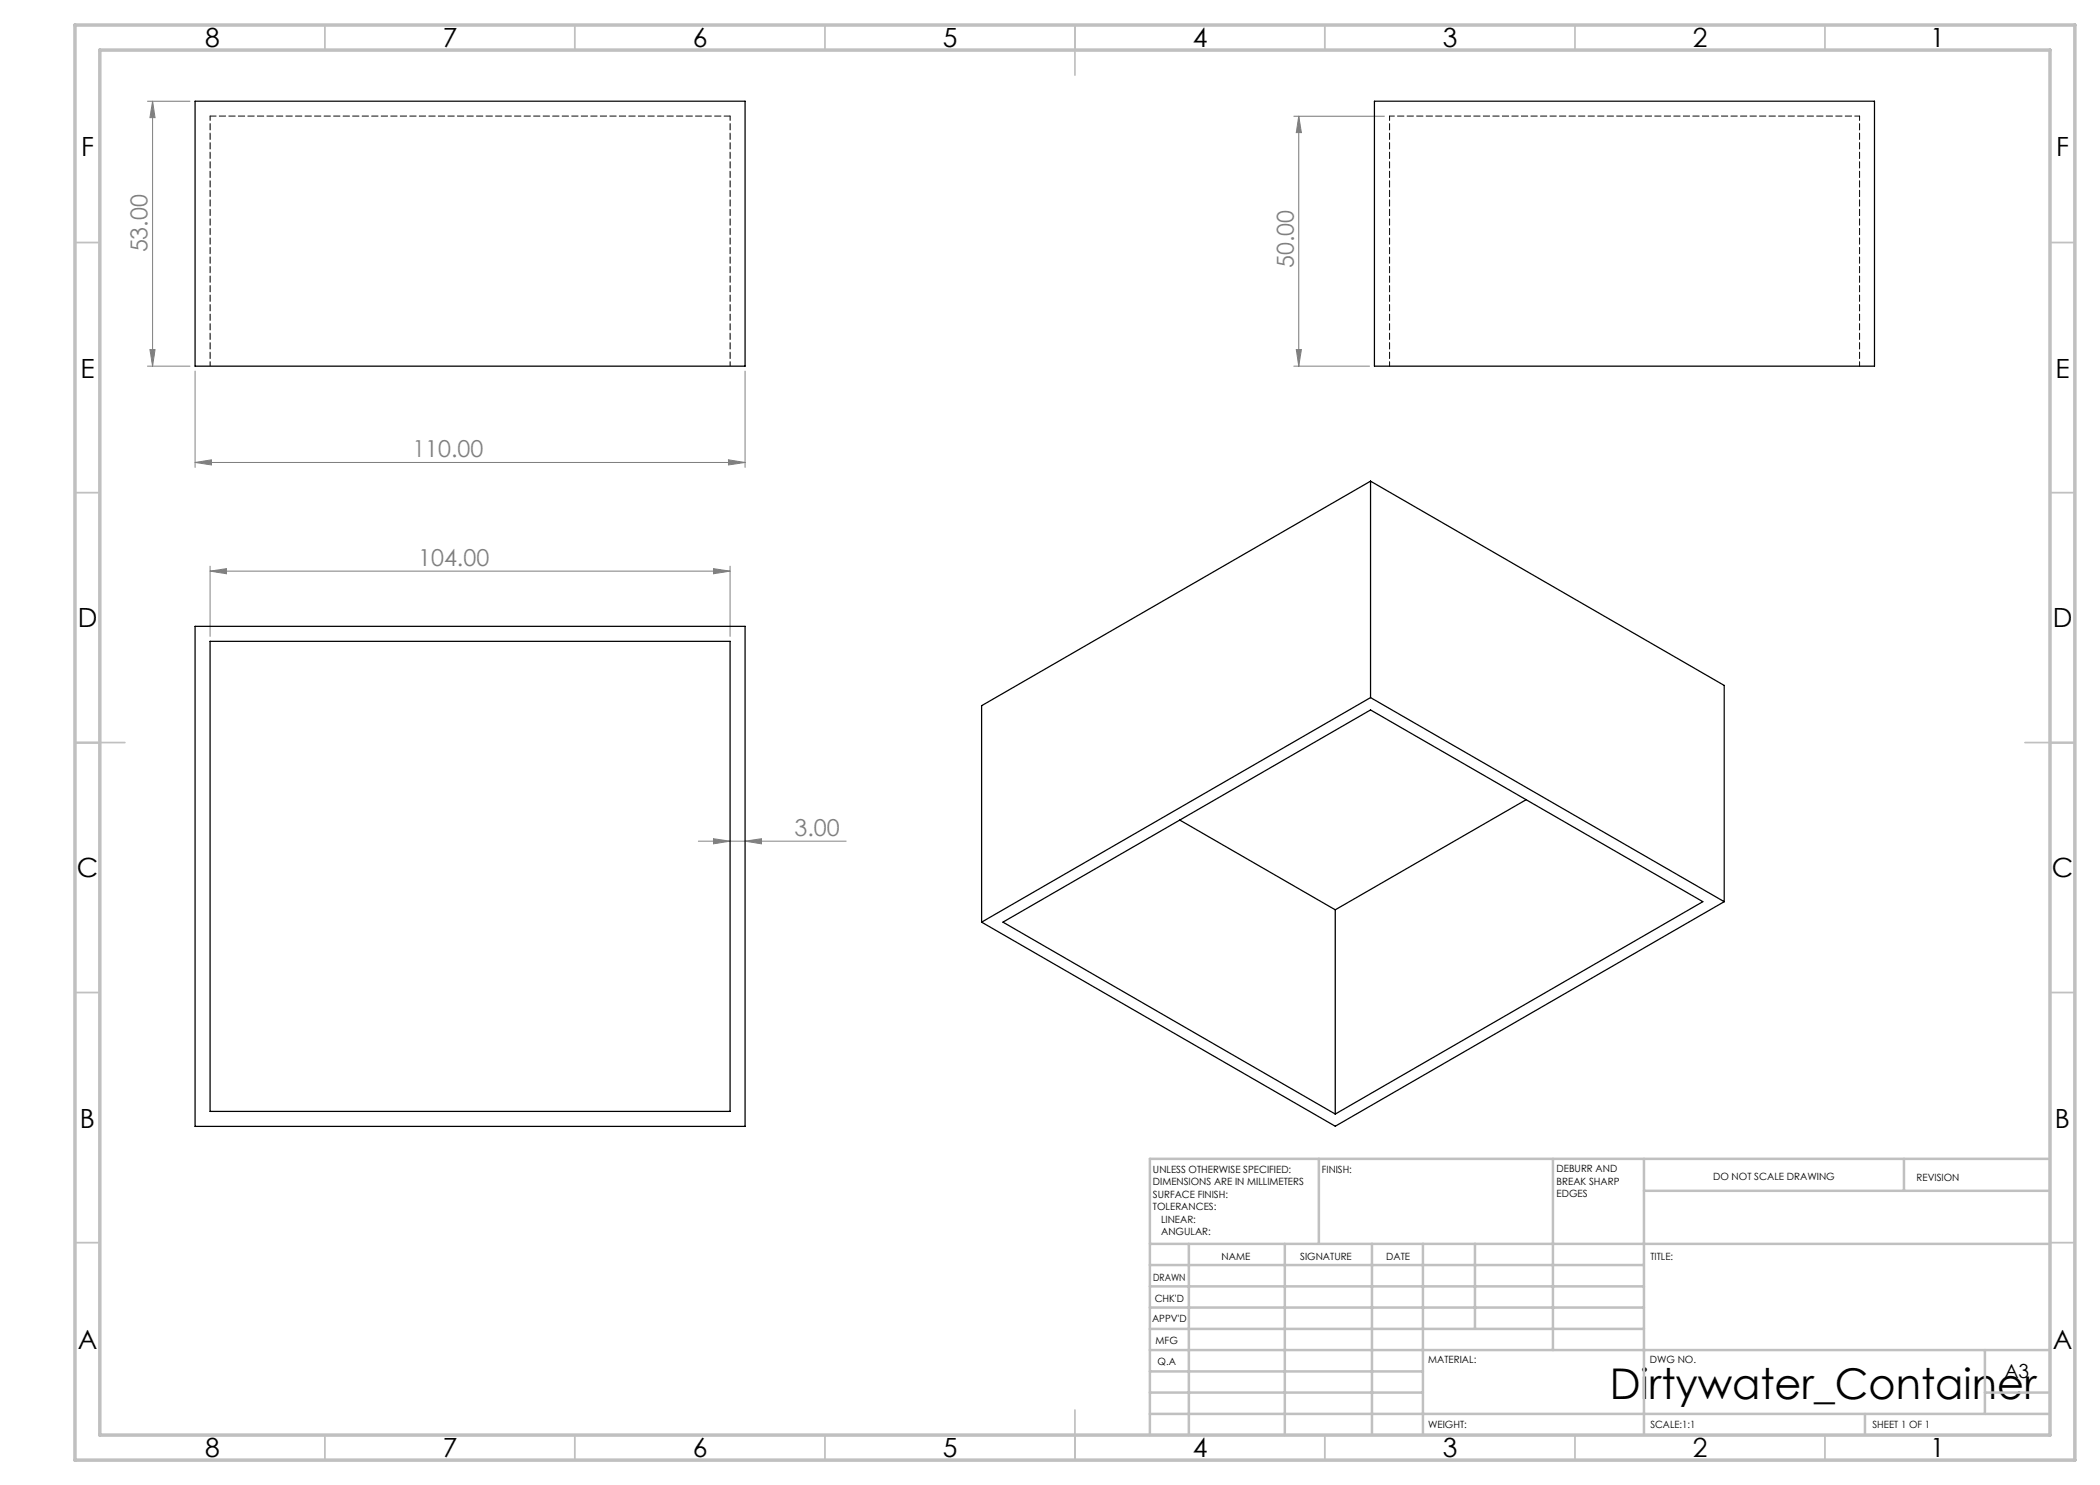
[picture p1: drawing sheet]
<svg xmlns="http://www.w3.org/2000/svg" width="420mm" height="297mm" viewBox="0 0 420 297" stroke-linecap="round" stroke-linejoin="round" font-family="sans-serif">
<g fill="none" stroke="#808080" stroke-width=".2">
<path d="M29.5 20.2h8.5M30.5 20.2v53M30.5 20.2l.5 3.3h-1zM258.8 23.2h18.1M259.8 23.2l.5 3.3h-1zM259.8 23.2v50M29.5 73.2h8.5M30 69.9h1l-.5 3.3zM39 74.2v19.3M149 74.2v19.3M258.8 73.2h15.1M259.3 69.9h1l-.5 3.3z"/>
<path d="M39 92.5l3.3-.5v1zM39 92.5h110M145.7 92l3.3 .5-3.3 .5zM42 114.2l3.3-.5v1.1zM42 113.2v14.1M42 114.2h104M142.7 113.7l3.3 .5-3.3 .6zM146 113.2v14.1M139.7 168.2h29.5M142.7 167.7l3.3 .5-3.3 .6zM149 168.2l3.3-.5v1.1z"/>
</g>
<g fill="none" stroke="#c0c0c0" stroke-width=".35">
<path d="M65 5v5M115 5v5M165 5v5M215 5v10M265 5v5M315 5v5M365 5v5M15 48.5h5M410 48.5h5M15 98.5h5M410 98.5h5M15 148.5h10"/>
<path d="M405 148.5h10M15 198.5h5M410 198.5h5M15 248.5h5M410 248.5h5M65 287v5M115 287v5M165 287v5M215 282v10M265 287v5M315 287v5M365 287v5"/>
</g>
<g fill="none" stroke="#c0c0c0" stroke-width=".5">
<path d="M263.8 231.8v17M310.6 231.8v38.2M328.8 231.8v55.2M328.8 238.2h81.2M380.8 231.8v6.4M410 231.8h-180v55.2M230 248.8h180M230 257.3h98.8M230 253h98.8M237.8 248.8v38.2M257 248.8v38.2M274.4 248.8v38.2"/>
<path d="M284.6 248.8v38.2M295 248.8v17M230 265.8h98.8M230 261.5h98.8M230 278.5h54.6M230 274.3h54.6M230 270h180M397 278.5h13M397 270v12.8M230 282.8h180M373 282.8v4.2"/>
</g>
<path d="M15 5h400v287h-400zM20 10h390v277h-390z" fill="none" stroke="#c0c0c0" stroke-width=".7"/>
<g fill="#808080">
<path d="M142.7 113.7l3.3 .5-3.3 .6zM42 114.2l3.3-.5v1.1z"/>
<path d="M145.7 92l3.3 .5-3.3 .5zM39 92.5l3.3-.5v1z"/>
<path d="M259.3 69.9h1l-.5 3.3zM259.8 23.2l.5 3.3h-1z"/>
<path d="M30 69.9h1l-.5 3.3zM30.5 20.2l.5 3.3h-1z"/>
<path d="M142.7 167.7l3.3 .5-3.3 .6zM149 168.2l3.3-.5v1.1z"/>
</g>
<g fill="none" stroke="#000" stroke-width=".25">
<path d="M39 20.2h110v53h-110zM274.9 20.2h100v53h-100zM274.1 96.2l70.7 40.9v43.2M274.1 96.2v43.3M274.1 96.2l-77.8 44.9v43.3M39 125.3h110v100h-110zM42 128.3h104v94h-104zM274.1 139.5l70.7 40.8M274.1 139.5l-77.8 44.9M305.2 159.9l-38.1 22.1M235.9 164l31.2 18M200.6 184.4l73.5-42.4 66.5 38.3-73.5 42.5z"/>
<path d="M267.1 182v40.8M344.8 180.3l-77.7 44.9-70.8-40.8"/>
</g>
<path d="M42 73.2v-50M146 73.2v-50M277.9 73.2v-50M371.9 73.2v-50" fill="none" stroke="#000" stroke-width=".2" stroke-dasharray="1.3 .6" stroke-dashoffset=".4"/>
<path d="M146 23.2h-104" fill="none" stroke="#000" stroke-width=".2" stroke-dasharray="1.3 .6" stroke-dashoffset=".1"/>
<path d="M371.9 23.2h-94" fill="none" stroke="#000" stroke-width=".2" stroke-dasharray="1.3 .6" stroke-dashoffset=".3"/>
<text font-size="8.5" x="321.9" y="279.7">Dirtywater_Container</text>
<g font-size="5.3">
<text x="41" y="9.5">8</text>
<text x="88.5" y="9.5">7</text>
<text x="138.5" y="9.5">6</text>
<text x="188.5" y="9.5">5</text>
<text x="238.5" y="9.5">4</text>
<text x="288.5" y="9.5">3</text>
<text x="338.5" y="9.5">2</text>
<text x="386" y="9.5">1</text>
<text x="16.2" y="31.2">F</text>
<text x="411.2" y="31.2">F</text>
<text x="16.1" y="75.5">E</text>
<text x="411.1" y="75.5">E</text>
<text x="15.5" y="125.5">D</text>
<text x="410.5" y="125.5">D</text>
<text x="15.4" y="175.5">C</text>
<text x="410.4" y="175.5">C</text>
<text x="16" y="225.5">B</text>
<text x="411" y="225.5">B</text>
<text x="15.5" y="269.7">A</text>
<text x="410.5" y="269.7">A</text>
<text x="41" y="291.5">8</text>
<text x="88.5" y="291.5">7</text>
<text x="138.5" y="291.5">6</text>
<text x="188.5" y="291.5">5</text>
<text x="238.5" y="291.5">4</text>
<text x="288.5" y="291.5">3</text>
<text x="338.5" y="291.5">2</text>
<text x="386" y="291.5">1</text>
</g>
<g font-size="4.7" fill="#808080">
<text x="29.5" y="50.5" transform="rotate(-90 29.5 50.5)">53.00</text>
<text x="258.8" y="53.6" transform="rotate(-90 258.8 53.6)">50.00</text>
<text x="82.5" y="91.4">110.00</text>
<text x="83.6" y="113.2">104.00</text>
<text x="158.9" y="167.2">3.00</text>
</g>
<text font-size="3.9" x="400.9" y="275.5">A3</text>
<g font-size="2">
<text x="230.6" y="234.6">UNLESS OTHERWISE SPECIFIED:</text>
<text x="230.6" y="237.1">DIMENSIONS ARE IN MILLIMETERS</text>
<text x="230.6" y="239.6">SURFACE FINISH:</text>
<text x="264.4" y="234.6">FINISH:</text>
<text x="311.3" y="234.5">DEBURR AND</text>
<text x="311.3" y="237">BREAK SHARP</text>
<text x="311.3" y="239.5">EDGES</text>
<text x="342.6" y="236">DO NOT SCALE DRAWING</text>
<text x="383.3" y="236.2">REVISION</text>
<text x="230.6" y="242.1">TOLERANCES:</text>
<text x="232.2" y="244.6">LINEAR:</text>
<text x="232.2" y="247.1">ANGULAR:</text>
<text x="244.3" y="252">NAME</text>
<text x="260" y="251.9">SIGNATURE</text>
<text x="277.2" y="251.9">DATE</text>
<text x="330.1" y="251.9">TITLE:</text>
<text x="230.6" y="256.1">DRAWN</text>
<text x="230.9" y="260.3">CHK'D</text>
<text x="230.4" y="264.4">APPV'D</text>
<text x="231.1" y="268.8">MFG</text>
<text x="231.5" y="273">Q.A</text>
<text x="285.6" y="272.5">MATERIAL:</text>
<text x="330" y="272.5">DWG NO.</text>
<text x="285.6" y="285.5">WEIGHT:</text>
<text x="330.1" y="285.6">SCALE:1:1</text>
<text x="374.5" y="285.6">SHEET 1 OF 1</text>
</g>
</svg>
